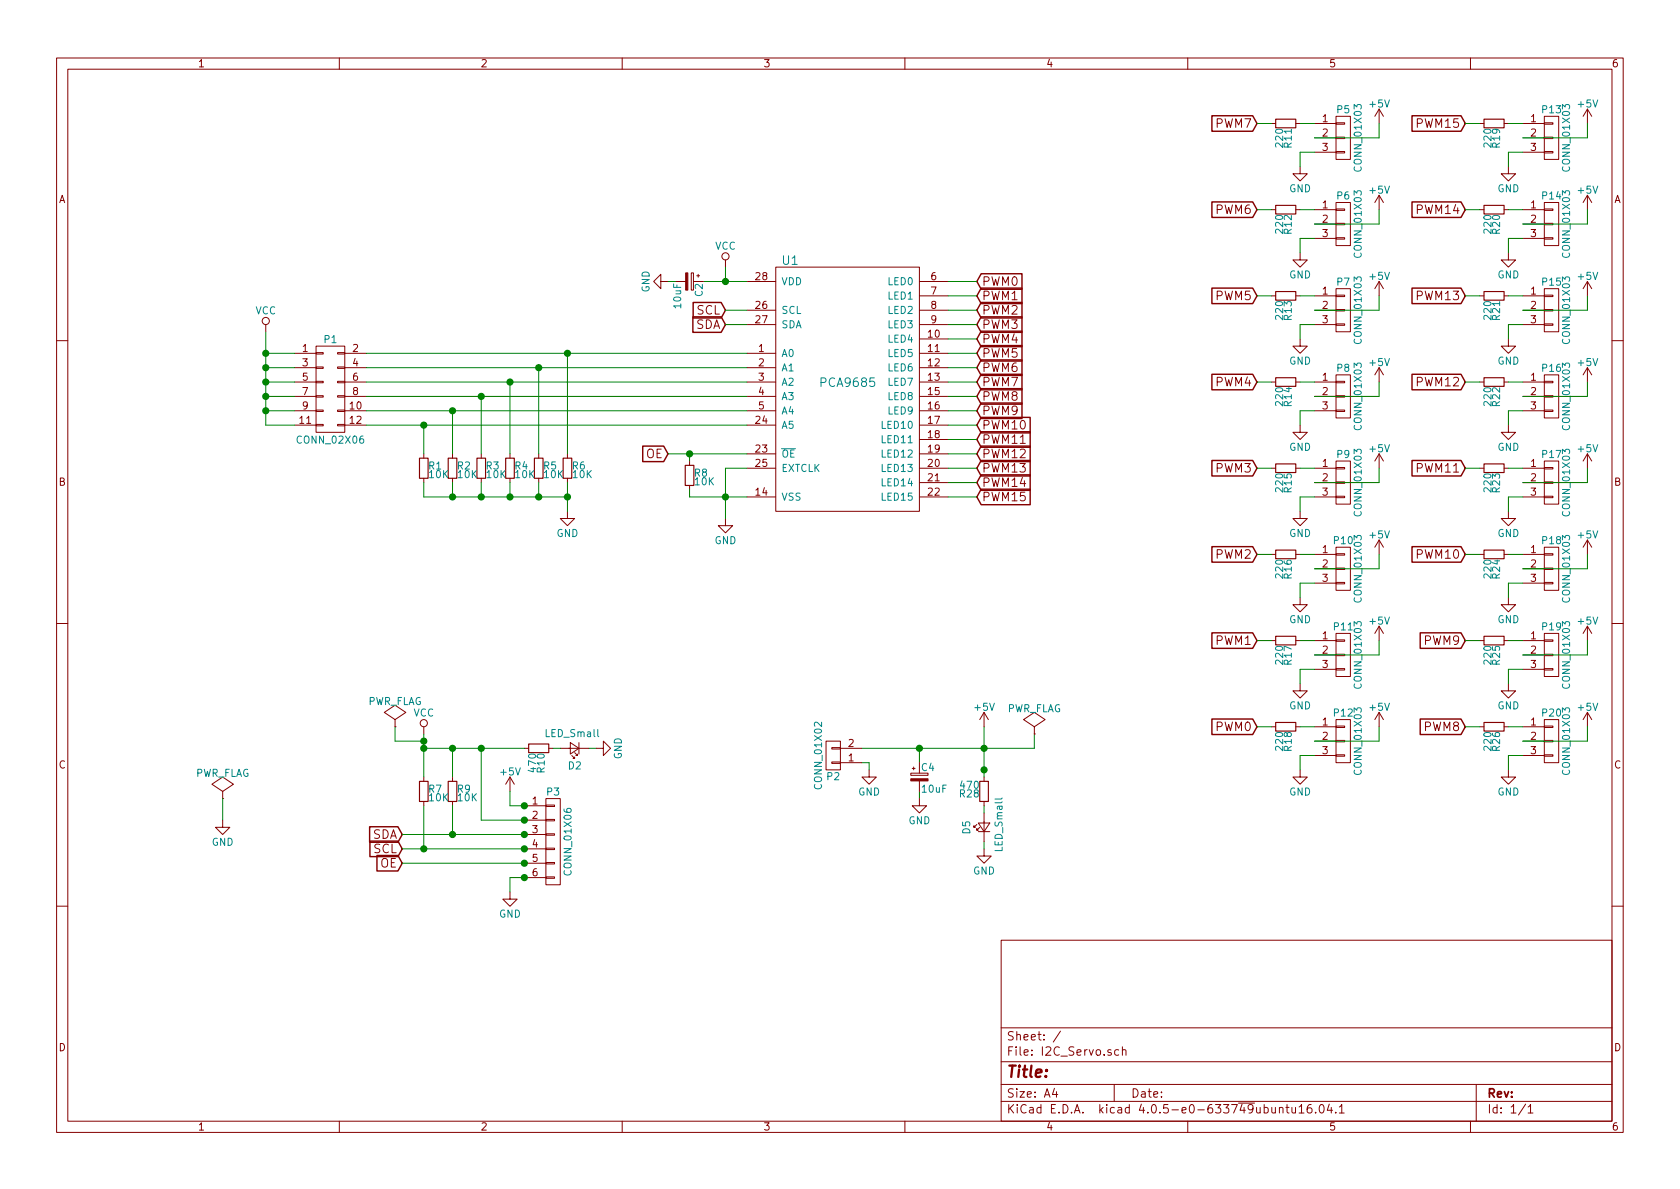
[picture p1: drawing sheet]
EESchema Schematic File Version 2
LIBS:power
LIBS:device
LIBS:transistors
LIBS:conn
LIBS:linear
LIBS:regul
LIBS:74xx
LIBS:cmos4000
LIBS:adc-dac
LIBS:memory
LIBS:xilinx
LIBS:microcontrollers
LIBS:dsp
LIBS:microchip
LIBS:analog_switches
LIBS:motorola
LIBS:texas
LIBS:intel
LIBS:audio
LIBS:interface
LIBS:digital-audio
LIBS:philips
LIBS:display
LIBS:cypress
LIBS:siliconi
LIBS:opto
LIBS:atmel
LIBS:contrib
LIBS:valves
LIBS:tm-kicad-lib
LIBS:w_rtx
LIBS:opendous
LIBS:I2C_Servo-cache
EELAYER 25 0
EELAYER END
$Descr A4 11693 8268
encoding utf-8
Sheet 1 1
Title ""
Date ""
Rev ""
Comp ""
Comment1 ""
Comment2 ""
Comment3 ""
Comment4 ""
$EndDescr
$Comp
L CONN_01X03 P13
U 1 1
P 10800 950
F 0 "P13" H 10800 1150 50  0000 C CNN
F 1 "CONN_01X03" V 10900 950 50  0000 C CNN
F 2 "Socket_Strips:Socket_Strip_Straight_1x03" H 10800 950 50  0001 C CNN
F 3 "" H 10800 950 50  0000 C CNN
	1    10800 950 
	1    0    0    -1  
$EndComp
$Comp
L R_Small R19
U 1 1
P 10400 850
F 0 "R19" H 10430 870 50  0000 L CNN
F 1 "220" H 10430 810 50  0000 L CNN
F 2 "Resistors_SMD:R_0805_HandSoldering" H 10400 850 50  0001 C CNN
F 3 "" H 10400 850 50  0000 C CNN
	1    10400 850 
	0    1    1    0   
$EndComp
$Comp
L GND #PWR31
U 1 1
P 10500 1150
F 0 "#PWR31" H 10500 900 50  0001 C CNN
F 1 "GND" H 10500 1000 50  0000 C CNN
F 2 "" H 10500 1150 50  0000 C CNN
F 3 "" H 10500 1150 50  0000 C CNN
	1    10500 1150
	1    0    0    -1  
$EndComp
$Comp
L +5V #PWR39
U 1 1
P 11050 850
F 0 "#PWR39" H 11050 700 50  0001 C CNN
F 1 "+5V" H 11050 990 50  0000 C CNN
F 2 "" H 11050 850 50  0000 C CNN
F 3 "" H 11050 850 50  0000 C CNN
	1    11050 850 
	1    0    0    -1  
$EndComp
$Comp
L CONN_01X03 P14
U 1 1
P 10800 1550
F 0 "P14" H 10800 1750 50  0000 C CNN
F 1 "CONN_01X03" V 10900 1550 50  0000 C CNN
F 2 "Socket_Strips:Socket_Strip_Straight_1x03" H 10800 1550 50  0001 C CNN
F 3 "" H 10800 1550 50  0000 C CNN
	1    10800 1550
	1    0    0    -1  
$EndComp
$Comp
L R_Small R20
U 1 1
P 10400 1450
F 0 "R20" H 10430 1470 50  0000 L CNN
F 1 "220" H 10430 1410 50  0000 L CNN
F 2 "Resistors_SMD:R_0805_HandSoldering" H 10400 1450 50  0001 C CNN
F 3 "" H 10400 1450 50  0000 C CNN
	1    10400 1450
	0    1    1    0   
$EndComp
$Comp
L GND #PWR32
U 1 1
P 10500 1750
F 0 "#PWR32" H 10500 1500 50  0001 C CNN
F 1 "GND" H 10500 1600 50  0000 C CNN
F 2 "" H 10500 1750 50  0000 C CNN
F 3 "" H 10500 1750 50  0000 C CNN
	1    10500 1750
	1    0    0    -1  
$EndComp
$Comp
L +5V #PWR40
U 1 1
P 11050 1450
F 0 "#PWR40" H 11050 1300 50  0001 C CNN
F 1 "+5V" H 11050 1590 50  0000 C CNN
F 2 "" H 11050 1450 50  0000 C CNN
F 3 "" H 11050 1450 50  0000 C CNN
	1    11050 1450
	1    0    0    -1  
$EndComp
$Comp
L CONN_01X03 P15
U 1 1
P 10800 2150
F 0 "P15" H 10800 2350 50  0000 C CNN
F 1 "CONN_01X03" V 10900 2150 50  0000 C CNN
F 2 "Socket_Strips:Socket_Strip_Straight_1x03" H 10800 2150 50  0001 C CNN
F 3 "" H 10800 2150 50  0000 C CNN
	1    10800 2150
	1    0    0    -1  
$EndComp
$Comp
L R_Small R21
U 1 1
P 10400 2050
F 0 "R21" H 10430 2070 50  0000 L CNN
F 1 "220" H 10430 2010 50  0000 L CNN
F 2 "Resistors_SMD:R_0805_HandSoldering" H 10400 2050 50  0001 C CNN
F 3 "" H 10400 2050 50  0000 C CNN
	1    10400 2050
	0    1    1    0   
$EndComp
$Comp
L GND #PWR33
U 1 1
P 10500 2350
F 0 "#PWR33" H 10500 2100 50  0001 C CNN
F 1 "GND" H 10500 2200 50  0000 C CNN
F 2 "" H 10500 2350 50  0000 C CNN
F 3 "" H 10500 2350 50  0000 C CNN
	1    10500 2350
	1    0    0    -1  
$EndComp
$Comp
L +5V #PWR41
U 1 1
P 11050 2050
F 0 "#PWR41" H 11050 1900 50  0001 C CNN
F 1 "+5V" H 11050 2190 50  0000 C CNN
F 2 "" H 11050 2050 50  0000 C CNN
F 3 "" H 11050 2050 50  0000 C CNN
	1    11050 2050
	1    0    0    -1  
$EndComp
$Comp
L CONN_01X03 P16
U 1 1
P 10800 2750
F 0 "P16" H 10800 2950 50  0000 C CNN
F 1 "CONN_01X03" V 10900 2750 50  0000 C CNN
F 2 "Socket_Strips:Socket_Strip_Straight_1x03" H 10800 2750 50  0001 C CNN
F 3 "" H 10800 2750 50  0000 C CNN
	1    10800 2750
	1    0    0    -1  
$EndComp
$Comp
L R_Small R22
U 1 1
P 10400 2650
F 0 "R22" H 10430 2670 50  0000 L CNN
F 1 "220" H 10430 2610 50  0000 L CNN
F 2 "Resistors_SMD:R_0805_HandSoldering" H 10400 2650 50  0001 C CNN
F 3 "" H 10400 2650 50  0000 C CNN
	1    10400 2650
	0    1    1    0   
$EndComp
$Comp
L GND #PWR34
U 1 1
P 10500 2950
F 0 "#PWR34" H 10500 2700 50  0001 C CNN
F 1 "GND" H 10500 2800 50  0000 C CNN
F 2 "" H 10500 2950 50  0000 C CNN
F 3 "" H 10500 2950 50  0000 C CNN
	1    10500 2950
	1    0    0    -1  
$EndComp
$Comp
L +5V #PWR42
U 1 1
P 11050 2650
F 0 "#PWR42" H 11050 2500 50  0001 C CNN
F 1 "+5V" H 11050 2790 50  0000 C CNN
F 2 "" H 11050 2650 50  0000 C CNN
F 3 "" H 11050 2650 50  0000 C CNN
	1    11050 2650
	1    0    0    -1  
$EndComp
$Comp
L CONN_01X03 P17
U 1 1
P 10800 3350
F 0 "P17" H 10800 3550 50  0000 C CNN
F 1 "CONN_01X03" V 10900 3350 50  0000 C CNN
F 2 "Socket_Strips:Socket_Strip_Straight_1x03" H 10800 3350 50  0001 C CNN
F 3 "" H 10800 3350 50  0000 C CNN
	1    10800 3350
	1    0    0    -1  
$EndComp
$Comp
L R_Small R23
U 1 1
P 10400 3250
F 0 "R23" H 10430 3270 50  0000 L CNN
F 1 "220" H 10430 3210 50  0000 L CNN
F 2 "Resistors_SMD:R_0805_HandSoldering" H 10400 3250 50  0001 C CNN
F 3 "" H 10400 3250 50  0000 C CNN
	1    10400 3250
	0    1    1    0   
$EndComp
$Comp
L GND #PWR35
U 1 1
P 10500 3550
F 0 "#PWR35" H 10500 3300 50  0001 C CNN
F 1 "GND" H 10500 3400 50  0000 C CNN
F 2 "" H 10500 3550 50  0000 C CNN
F 3 "" H 10500 3550 50  0000 C CNN
	1    10500 3550
	1    0    0    -1  
$EndComp
$Comp
L +5V #PWR43
U 1 1
P 11050 3250
F 0 "#PWR43" H 11050 3100 50  0001 C CNN
F 1 "+5V" H 11050 3390 50  0000 C CNN
F 2 "" H 11050 3250 50  0000 C CNN
F 3 "" H 11050 3250 50  0000 C CNN
	1    11050 3250
	1    0    0    -1  
$EndComp
$Comp
L CONN_01X03 P18
U 1 1
P 10800 3950
F 0 "P18" H 10800 4150 50  0000 C CNN
F 1 "CONN_01X03" V 10900 3950 50  0000 C CNN
F 2 "Socket_Strips:Socket_Strip_Straight_1x03" H 10800 3950 50  0001 C CNN
F 3 "" H 10800 3950 50  0000 C CNN
	1    10800 3950
	1    0    0    -1  
$EndComp
$Comp
L R_Small R24
U 1 1
P 10400 3850
F 0 "R24" H 10430 3870 50  0000 L CNN
F 1 "220" H 10430 3810 50  0000 L CNN
F 2 "Resistors_SMD:R_0805_HandSoldering" H 10400 3850 50  0001 C CNN
F 3 "" H 10400 3850 50  0000 C CNN
	1    10400 3850
	0    1    1    0   
$EndComp
$Comp
L GND #PWR36
U 1 1
P 10500 4150
F 0 "#PWR36" H 10500 3900 50  0001 C CNN
F 1 "GND" H 10500 4000 50  0000 C CNN
F 2 "" H 10500 4150 50  0000 C CNN
F 3 "" H 10500 4150 50  0000 C CNN
	1    10500 4150
	1    0    0    -1  
$EndComp
$Comp
L +5V #PWR44
U 1 1
P 11050 3850
F 0 "#PWR44" H 11050 3700 50  0001 C CNN
F 1 "+5V" H 11050 3990 50  0000 C CNN
F 2 "" H 11050 3850 50  0000 C CNN
F 3 "" H 11050 3850 50  0000 C CNN
	1    11050 3850
	1    0    0    -1  
$EndComp
$Comp
L CONN_01X03 P19
U 1 1
P 10800 4550
F 0 "P19" H 10800 4750 50  0000 C CNN
F 1 "CONN_01X03" V 10900 4550 50  0000 C CNN
F 2 "Socket_Strips:Socket_Strip_Straight_1x03" H 10800 4550 50  0001 C CNN
F 3 "" H 10800 4550 50  0000 C CNN
	1    10800 4550
	1    0    0    -1  
$EndComp
$Comp
L R_Small R25
U 1 1
P 10400 4450
F 0 "R25" H 10430 4470 50  0000 L CNN
F 1 "220" H 10430 4410 50  0000 L CNN
F 2 "Resistors_SMD:R_0805_HandSoldering" H 10400 4450 50  0001 C CNN
F 3 "" H 10400 4450 50  0000 C CNN
	1    10400 4450
	0    1    1    0   
$EndComp
$Comp
L GND #PWR37
U 1 1
P 10500 4750
F 0 "#PWR37" H 10500 4500 50  0001 C CNN
F 1 "GND" H 10500 4600 50  0000 C CNN
F 2 "" H 10500 4750 50  0000 C CNN
F 3 "" H 10500 4750 50  0000 C CNN
	1    10500 4750
	1    0    0    -1  
$EndComp
$Comp
L +5V #PWR45
U 1 1
P 11050 4450
F 0 "#PWR45" H 11050 4300 50  0001 C CNN
F 1 "+5V" H 11050 4590 50  0000 C CNN
F 2 "" H 11050 4450 50  0000 C CNN
F 3 "" H 11050 4450 50  0000 C CNN
	1    11050 4450
	1    0    0    -1  
$EndComp
$Comp
L CONN_01X03 P20
U 1 1
P 10800 5150
F 0 "P20" H 10800 5350 50  0000 C CNN
F 1 "CONN_01X03" V 10900 5150 50  0000 C CNN
F 2 "Socket_Strips:Socket_Strip_Straight_1x03" H 10800 5150 50  0001 C CNN
F 3 "" H 10800 5150 50  0000 C CNN
	1    10800 5150
	1    0    0    -1  
$EndComp
$Comp
L R_Small R26
U 1 1
P 10400 5050
F 0 "R26" H 10430 5070 50  0000 L CNN
F 1 "220" H 10430 5010 50  0000 L CNN
F 2 "Resistors_SMD:R_0805_HandSoldering" H 10400 5050 50  0001 C CNN
F 3 "" H 10400 5050 50  0000 C CNN
	1    10400 5050
	0    1    1    0   
$EndComp
$Comp
L GND #PWR38
U 1 1
P 10500 5350
F 0 "#PWR38" H 10500 5100 50  0001 C CNN
F 1 "GND" H 10500 5200 50  0000 C CNN
F 2 "" H 10500 5350 50  0000 C CNN
F 3 "" H 10500 5350 50  0000 C CNN
	1    10500 5350
	1    0    0    -1  
$EndComp
$Comp
L +5V #PWR46
U 1 1
P 11050 5050
F 0 "#PWR46" H 11050 4900 50  0001 C CNN
F 1 "+5V" H 11050 5190 50  0000 C CNN
F 2 "" H 11050 5050 50  0000 C CNN
F 3 "" H 11050 5050 50  0000 C CNN
	1    11050 5050
	1    0    0    -1  
$EndComp
$Comp
L CONN_01X03 P5
U 1 1
P 9350 950
F 0 "P5" H 9350 1150 50  0000 C CNN
F 1 "CONN_01X03" V 9450 950 50  0000 C CNN
F 2 "Socket_Strips:Socket_Strip_Straight_1x03" H 9350 950 50  0001 C CNN
F 3 "" H 9350 950 50  0000 C CNN
	1    9350 950 
	1    0    0    -1  
$EndComp
$Comp
L R_Small R11
U 1 1
P 8950 850
F 0 "R11" H 8980 870 50  0000 L CNN
F 1 "220" H 8980 810 50  0000 L CNN
F 2 "Resistors_SMD:R_0805_HandSoldering" H 8950 850 50  0001 C CNN
F 3 "" H 8950 850 50  0000 C CNN
	1    8950 850 
	0    1    1    0   
$EndComp
$Comp
L GND #PWR15
U 1 1
P 9050 1150
F 0 "#PWR15" H 9050 900 50  0001 C CNN
F 1 "GND" H 9050 1000 50  0000 C CNN
F 2 "" H 9050 1150 50  0000 C CNN
F 3 "" H 9050 1150 50  0000 C CNN
	1    9050 1150
	1    0    0    -1  
$EndComp
$Comp
L +5V #PWR23
U 1 1
P 9600 850
F 0 "#PWR23" H 9600 700 50  0001 C CNN
F 1 "+5V" H 9600 990 50  0000 C CNN
F 2 "" H 9600 850 50  0000 C CNN
F 3 "" H 9600 850 50  0000 C CNN
	1    9600 850 
	1    0    0    -1  
$EndComp
$Comp
L CONN_01X03 P6
U 1 1
P 9350 1550
F 0 "P6" H 9350 1750 50  0000 C CNN
F 1 "CONN_01X03" V 9450 1550 50  0000 C CNN
F 2 "Socket_Strips:Socket_Strip_Straight_1x03" H 9350 1550 50  0001 C CNN
F 3 "" H 9350 1550 50  0000 C CNN
	1    9350 1550
	1    0    0    -1  
$EndComp
$Comp
L R_Small R12
U 1 1
P 8950 1450
F 0 "R12" H 8980 1470 50  0000 L CNN
F 1 "220" H 8980 1410 50  0000 L CNN
F 2 "Resistors_SMD:R_0805_HandSoldering" H 8950 1450 50  0001 C CNN
F 3 "" H 8950 1450 50  0000 C CNN
	1    8950 1450
	0    1    1    0   
$EndComp
$Comp
L GND #PWR16
U 1 1
P 9050 1750
F 0 "#PWR16" H 9050 1500 50  0001 C CNN
F 1 "GND" H 9050 1600 50  0000 C CNN
F 2 "" H 9050 1750 50  0000 C CNN
F 3 "" H 9050 1750 50  0000 C CNN
	1    9050 1750
	1    0    0    -1  
$EndComp
$Comp
L +5V #PWR24
U 1 1
P 9600 1450
F 0 "#PWR24" H 9600 1300 50  0001 C CNN
F 1 "+5V" H 9600 1590 50  0000 C CNN
F 2 "" H 9600 1450 50  0000 C CNN
F 3 "" H 9600 1450 50  0000 C CNN
	1    9600 1450
	1    0    0    -1  
$EndComp
$Comp
L CONN_01X03 P7
U 1 1
P 9350 2150
F 0 "P7" H 9350 2350 50  0000 C CNN
F 1 "CONN_01X03" V 9450 2150 50  0000 C CNN
F 2 "Socket_Strips:Socket_Strip_Straight_1x03" H 9350 2150 50  0001 C CNN
F 3 "" H 9350 2150 50  0000 C CNN
	1    9350 2150
	1    0    0    -1  
$EndComp
$Comp
L R_Small R13
U 1 1
P 8950 2050
F 0 "R13" H 8980 2070 50  0000 L CNN
F 1 "220" H 8980 2010 50  0000 L CNN
F 2 "Resistors_SMD:R_0805_HandSoldering" H 8950 2050 50  0001 C CNN
F 3 "" H 8950 2050 50  0000 C CNN
	1    8950 2050
	0    1    1    0   
$EndComp
$Comp
L GND #PWR17
U 1 1
P 9050 2350
F 0 "#PWR17" H 9050 2100 50  0001 C CNN
F 1 "GND" H 9050 2200 50  0000 C CNN
F 2 "" H 9050 2350 50  0000 C CNN
F 3 "" H 9050 2350 50  0000 C CNN
	1    9050 2350
	1    0    0    -1  
$EndComp
$Comp
L +5V #PWR25
U 1 1
P 9600 2050
F 0 "#PWR25" H 9600 1900 50  0001 C CNN
F 1 "+5V" H 9600 2190 50  0000 C CNN
F 2 "" H 9600 2050 50  0000 C CNN
F 3 "" H 9600 2050 50  0000 C CNN
	1    9600 2050
	1    0    0    -1  
$EndComp
$Comp
L CONN_01X03 P8
U 1 1
P 9350 2750
F 0 "P8" H 9350 2950 50  0000 C CNN
F 1 "CONN_01X03" V 9450 2750 50  0000 C CNN
F 2 "Socket_Strips:Socket_Strip_Straight_1x03" H 9350 2750 50  0001 C CNN
F 3 "" H 9350 2750 50  0000 C CNN
	1    9350 2750
	1    0    0    -1  
$EndComp
$Comp
L R_Small R14
U 1 1
P 8950 2650
F 0 "R14" H 8980 2670 50  0000 L CNN
F 1 "220" H 8980 2610 50  0000 L CNN
F 2 "Resistors_SMD:R_0805_HandSoldering" H 8950 2650 50  0001 C CNN
F 3 "" H 8950 2650 50  0000 C CNN
	1    8950 2650
	0    1    1    0   
$EndComp
$Comp
L GND #PWR18
U 1 1
P 9050 2950
F 0 "#PWR18" H 9050 2700 50  0001 C CNN
F 1 "GND" H 9050 2800 50  0000 C CNN
F 2 "" H 9050 2950 50  0000 C CNN
F 3 "" H 9050 2950 50  0000 C CNN
	1    9050 2950
	1    0    0    -1  
$EndComp
$Comp
L +5V #PWR26
U 1 1
P 9600 2650
F 0 "#PWR26" H 9600 2500 50  0001 C CNN
F 1 "+5V" H 9600 2790 50  0000 C CNN
F 2 "" H 9600 2650 50  0000 C CNN
F 3 "" H 9600 2650 50  0000 C CNN
	1    9600 2650
	1    0    0    -1  
$EndComp
$Comp
L CONN_01X03 P9
U 1 1
P 9350 3350
F 0 "P9" H 9350 3550 50  0000 C CNN
F 1 "CONN_01X03" V 9450 3350 50  0000 C CNN
F 2 "Socket_Strips:Socket_Strip_Straight_1x03" H 9350 3350 50  0001 C CNN
F 3 "" H 9350 3350 50  0000 C CNN
	1    9350 3350
	1    0    0    -1  
$EndComp
$Comp
L R_Small R15
U 1 1
P 8950 3250
F 0 "R15" H 8980 3270 50  0000 L CNN
F 1 "220" H 8980 3210 50  0000 L CNN
F 2 "Resistors_SMD:R_0805_HandSoldering" H 8950 3250 50  0001 C CNN
F 3 "" H 8950 3250 50  0000 C CNN
	1    8950 3250
	0    1    1    0   
$EndComp
$Comp
L GND #PWR19
U 1 1
P 9050 3550
F 0 "#PWR19" H 9050 3300 50  0001 C CNN
F 1 "GND" H 9050 3400 50  0000 C CNN
F 2 "" H 9050 3550 50  0000 C CNN
F 3 "" H 9050 3550 50  0000 C CNN
	1    9050 3550
	1    0    0    -1  
$EndComp
$Comp
L +5V #PWR27
U 1 1
P 9600 3250
F 0 "#PWR27" H 9600 3100 50  0001 C CNN
F 1 "+5V" H 9600 3390 50  0000 C CNN
F 2 "" H 9600 3250 50  0000 C CNN
F 3 "" H 9600 3250 50  0000 C CNN
	1    9600 3250
	1    0    0    -1  
$EndComp
$Comp
L CONN_01X03 P10
U 1 1
P 9350 3950
F 0 "P10" H 9350 4150 50  0000 C CNN
F 1 "CONN_01X03" V 9450 3950 50  0000 C CNN
F 2 "Socket_Strips:Socket_Strip_Straight_1x03" H 9350 3950 50  0001 C CNN
F 3 "" H 9350 3950 50  0000 C CNN
	1    9350 3950
	1    0    0    -1  
$EndComp
$Comp
L R_Small R16
U 1 1
P 8950 3850
F 0 "R16" H 8980 3870 50  0000 L CNN
F 1 "220" H 8980 3810 50  0000 L CNN
F 2 "Resistors_SMD:R_0805_HandSoldering" H 8950 3850 50  0001 C CNN
F 3 "" H 8950 3850 50  0000 C CNN
	1    8950 3850
	0    1    1    0   
$EndComp
$Comp
L GND #PWR20
U 1 1
P 9050 4150
F 0 "#PWR20" H 9050 3900 50  0001 C CNN
F 1 "GND" H 9050 4000 50  0000 C CNN
F 2 "" H 9050 4150 50  0000 C CNN
F 3 "" H 9050 4150 50  0000 C CNN
	1    9050 4150
	1    0    0    -1  
$EndComp
$Comp
L +5V #PWR28
U 1 1
P 9600 3850
F 0 "#PWR28" H 9600 3700 50  0001 C CNN
F 1 "+5V" H 9600 3990 50  0000 C CNN
F 2 "" H 9600 3850 50  0000 C CNN
F 3 "" H 9600 3850 50  0000 C CNN
	1    9600 3850
	1    0    0    -1  
$EndComp
$Comp
L CONN_01X03 P11
U 1 1
P 9350 4550
F 0 "P11" H 9350 4750 50  0000 C CNN
F 1 "CONN_01X03" V 9450 4550 50  0000 C CNN
F 2 "Socket_Strips:Socket_Strip_Straight_1x03" H 9350 4550 50  0001 C CNN
F 3 "" H 9350 4550 50  0000 C CNN
	1    9350 4550
	1    0    0    -1  
$EndComp
$Comp
L R_Small R17
U 1 1
P 8950 4450
F 0 "R17" H 8980 4470 50  0000 L CNN
F 1 "220" H 8980 4410 50  0000 L CNN
F 2 "Resistors_SMD:R_0805_HandSoldering" H 8950 4450 50  0001 C CNN
F 3 "" H 8950 4450 50  0000 C CNN
	1    8950 4450
	0    1    1    0   
$EndComp
$Comp
L GND #PWR21
U 1 1
P 9050 4750
F 0 "#PWR21" H 9050 4500 50  0001 C CNN
F 1 "GND" H 9050 4600 50  0000 C CNN
F 2 "" H 9050 4750 50  0000 C CNN
F 3 "" H 9050 4750 50  0000 C CNN
	1    9050 4750
	1    0    0    -1  
$EndComp
$Comp
L +5V #PWR29
U 1 1
P 9600 4450
F 0 "#PWR29" H 9600 4300 50  0001 C CNN
F 1 "+5V" H 9600 4590 50  0000 C CNN
F 2 "" H 9600 4450 50  0000 C CNN
F 3 "" H 9600 4450 50  0000 C CNN
	1    9600 4450
	1    0    0    -1  
$EndComp
$Comp
L CONN_01X03 P12
U 1 1
P 9350 5150
F 0 "P12" H 9350 5350 50  0000 C CNN
F 1 "CONN_01X03" V 9450 5150 50  0000 C CNN
F 2 "Socket_Strips:Socket_Strip_Straight_1x03" H 9350 5150 50  0001 C CNN
F 3 "" H 9350 5150 50  0000 C CNN
	1    9350 5150
	1    0    0    -1  
$EndComp
$Comp
L R_Small R18
U 1 1
P 8950 5050
F 0 "R18" H 8980 5070 50  0000 L CNN
F 1 "220" H 8980 5010 50  0000 L CNN
F 2 "Resistors_SMD:R_0805_HandSoldering" H 8950 5050 50  0001 C CNN
F 3 "" H 8950 5050 50  0000 C CNN
	1    8950 5050
	0    1    1    0   
$EndComp
$Comp
L GND #PWR22
U 1 1
P 9050 5350
F 0 "#PWR22" H 9050 5100 50  0001 C CNN
F 1 "GND" H 9050 5200 50  0000 C CNN
F 2 "" H 9050 5350 50  0000 C CNN
F 3 "" H 9050 5350 50  0000 C CNN
	1    9050 5350
	1    0    0    -1  
$EndComp
$Comp
L +5V #PWR30
U 1 1
P 9600 5050
F 0 "#PWR30" H 9600 4900 50  0001 C CNN
F 1 "+5V" H 9600 5190 50  0000 C CNN
F 2 "" H 9600 5050 50  0000 C CNN
F 3 "" H 9600 5050 50  0000 C CNN
	1    9600 5050
	1    0    0    -1  
$EndComp
Text GLabel 8750 5050 0    60   Input ~ 0
PWM0
Text GLabel 8750 4450 0    60   Input ~ 0
PWM1
Text GLabel 8750 3850 0    60   Input ~ 0
PWM2
Text GLabel 8750 3250 0    60   Input ~ 0
PWM3
Text GLabel 8750 2650 0    60   Input ~ 0
PWM4
Text GLabel 8750 2050 0    60   Input ~ 0
PWM5
Text GLabel 8750 1450 0    60   Input ~ 0
PWM6
Text GLabel 8750 850  0    60   Input ~ 0
PWM7
Text GLabel 10200 5050 0    60   Input ~ 0
PWM8
Text GLabel 10200 4450 0    60   Input ~ 0
PWM9
Text GLabel 10200 3850 0    60   Input ~ 0
PWM10
Text GLabel 10200 3250 0    60   Input ~ 0
PWM11
Text GLabel 10200 2650 0    60   Input ~ 0
PWM12
Text GLabel 10200 2050 0    60   Input ~ 0
PWM13
Text GLabel 10200 1450 0    60   Input ~ 0
PWM14
Text GLabel 10200 850  0    60   Input ~ 0
PWM15
$Comp
L CONN_01X06 P3
U 1 1
P 3850 5850
F 0 "P3" H 3850 6200 50  0000 C CNN
F 1 "CONN_01X06" V 3950 5850 50  0000 C CNN
F 2 "Socket_Strips:Socket_Strip_Straight_1x06" H 3850 5850 50  0001 C CNN
F 3 "" H 3850 5850 50  0000 C CNN
	1    3850 5850
	1    0    0    -1  
$EndComp
$Comp
L GND #PWR5
U 1 1
P 3550 6200
F 0 "#PWR5" H 3550 5950 50  0001 C CNN
F 1 "GND" H 3550 6050 50  0000 C CNN
F 2 "" H 3550 6200 50  0000 C CNN
F 3 "" H 3550 6200 50  0000 C CNN
	1    3550 6200
	1    0    0    -1  
$EndComp
$Comp
L +5V #PWR4
U 1 1
P 3550 5500
F 0 "#PWR4" H 3550 5350 50  0001 C CNN
F 1 "+5V" H 3550 5640 50  0000 C CNN
F 2 "" H 3550 5500 50  0000 C CNN
F 3 "" H 3550 5500 50  0000 C CNN
	1    3550 5500
	1    0    0    -1  
$EndComp
$Comp
L R_Small R9
U 1 1
P 3150 5500
F 0 "R9" H 3180 5520 50  0000 L CNN
F 1 "10K" H 3180 5460 50  0000 L CNN
F 2 "Resistors_SMD:R_0805_HandSoldering" H 3150 5500 50  0001 C CNN
F 3 "" H 3150 5500 50  0000 C CNN
	1    3150 5500
	1    0    0    -1  
$EndComp
$Comp
L R_Small R7
U 1 1
P 2950 5500
F 0 "R7" H 2980 5520 50  0000 L CNN
F 1 "10K" H 2980 5460 50  0000 L CNN
F 2 "Resistors_SMD:R_0805_HandSoldering" H 2950 5500 50  0001 C CNN
F 3 "" H 2950 5500 50  0000 C CNN
	1    2950 5500
	1    0    0    -1  
$EndComp
$Comp
L R_Small R10
U 1 1
P 3750 5200
F 0 "R10" H 3780 5220 50  0000 L CNN
F 1 "470" H 3780 5160 50  0000 L CNN
F 2 "Resistors_SMD:R_0805_HandSoldering" H 3750 5200 50  0001 C CNN
F 3 "" H 3750 5200 50  0000 C CNN
	1    3750 5200
	0    1    1    0   
$EndComp
$Comp
L LED_Small D2
U 1 1
P 4000 5200
F 0 "D2" H 3950 5325 50  0000 L CNN
F 1 "LED_Small" H 3825 5100 50  0000 L CNN
F 2 "LEDs:LED_0805" V 4000 5200 50  0001 C CNN
F 3 "" V 4000 5200 50  0000 C CNN
	1    4000 5200
	-1   0    0    1   
$EndComp
$Comp
L GND #PWR7
U 1 1
P 4150 5200
F 0 "#PWR7" H 4150 4950 50  0001 C CNN
F 1 "GND" H 4150 5050 50  0000 C CNN
F 2 "" H 4150 5200 50  0000 C CNN
F 3 "" H 4150 5200 50  0000 C CNN
	1    4150 5200
	0    -1   -1   0   
$EndComp
$Comp
L VCC #PWR3
U 1 1
P 2950 5100
F 0 "#PWR3" H 2950 4950 50  0001 C CNN
F 1 "VCC" H 2950 5250 50  0000 C CNN
F 2 "" H 2950 5100 50  0000 C CNN
F 3 "" H 2950 5100 50  0000 C CNN
	1    2950 5100
	1    0    0    -1  
$EndComp
Text GLabel 2800 5800 0    60   Input ~ 0
SDA
Text GLabel 2800 5900 0    60   Input ~ 0
SCL
Text GLabel 2800 6000 0    60   Input ~ 0
OE
$Comp
L PCA9685 U1
U 1 1
P 5900 2650
F 0 "U1" H 5500 3500 60  0000 C CNN
F 1 "PCA9685" H 5900 2650 60  0000 C CNN
F 2 "Housings_SSOP:TSSOP-28_4.4x9.7mm_Pitch0.65mm" H 5900 2650 60  0001 C CNN
F 3 "" H 5900 2650 60  0000 C CNN
	1    5900 2650
	1    0    0    -1  
$EndComp
Text GLabel 6800 1950 2    60   Input ~ 0
PWM0
Text GLabel 6800 2050 2    60   Input ~ 0
PWM1
Text GLabel 6800 2150 2    60   Input ~ 0
PWM2
Text GLabel 6800 2250 2    60   Input ~ 0
PWM3
Text GLabel 6800 2350 2    60   Input ~ 0
PWM4
Text GLabel 6800 2450 2    60   Input ~ 0
PWM5
Text GLabel 6800 2550 2    60   Input ~ 0
PWM6
Text GLabel 6800 2650 2    60   Input ~ 0
PWM7
Text GLabel 6800 2750 2    60   Input ~ 0
PWM8
Text GLabel 6800 2850 2    60   Input ~ 0
PWM9
Text GLabel 6800 2950 2    60   Input ~ 0
PWM10
Text GLabel 6800 3050 2    60   Input ~ 0
PWM11
Text GLabel 6800 3150 2    60   Input ~ 0
PWM12
Text GLabel 6800 3250 2    60   Input ~ 0
PWM13
Text GLabel 6800 3350 2    60   Input ~ 0
PWM14
Text GLabel 6800 3450 2    60   Input ~ 0
PWM15
$Comp
L GND #PWR10
U 1 1
P 5050 3600
F 0 "#PWR10" H 5050 3350 50  0001 C CNN
F 1 "GND" H 5050 3450 50  0000 C CNN
F 2 "" H 5050 3600 50  0000 C CNN
F 3 "" H 5050 3600 50  0000 C CNN
	1    5050 3600
	1    0    0    -1  
$EndComp
$Comp
L VCC #PWR9
U 1 1
P 5050 1850
F 0 "#PWR9" H 5050 1700 50  0001 C CNN
F 1 "VCC" H 5050 2000 50  0000 C CNN
F 2 "" H 5050 1850 50  0000 C CNN
F 3 "" H 5050 1850 50  0000 C CNN
	1    5050 1850
	1    0    0    -1  
$EndComp
$Comp
L CP_Small C2
U 1 1
P 4800 1950
F 0 "C2" H 4810 2020 50  0000 L CNN
F 1 "10uF" H 4810 1870 50  0000 L CNN
F 2 "Capacitors_Tantalum_SMD:CP_Tantalum_Case-S_EIA-3216-12_Hand" H 4800 1950 50  0001 C CNN
F 3 "" H 4800 1950 50  0000 C CNN
	1    4800 1950
	0    1    1    0   
$EndComp
$Comp
L GND #PWR8
U 1 1
P 4650 1950
F 0 "#PWR8" H 4650 1700 50  0001 C CNN
F 1 "GND" H 4650 1800 50  0000 C CNN
F 2 "" H 4650 1950 50  0000 C CNN
F 3 "" H 4650 1950 50  0000 C CNN
	1    4650 1950
	0    1    1    0   
$EndComp
Text GLabel 5050 2250 0    60   Input ~ 0
SDA
Text GLabel 5050 2150 0    60   Input ~ 0
SCL
Text GLabel 4650 3150 0    60   Input ~ 0
OE
$Comp
L R_Small R8
U 1 1
P 4800 3300
F 0 "R8" H 4830 3320 50  0000 L CNN
F 1 "10K" H 4830 3260 50  0000 L CNN
F 2 "Resistors_SMD:R_0805_HandSoldering" H 4800 3300 50  0001 C CNN
F 3 "" H 4800 3300 50  0000 C CNN
	1    4800 3300
	1    0    0    -1  
$EndComp
$Comp
L R_Small R6
U 1 1
P 3950 3250
F 0 "R6" H 3980 3270 50  0000 L CNN
F 1 "10K" H 3980 3210 50  0000 L CNN
F 2 "Resistors_SMD:R_0805_HandSoldering" H 3950 3250 50  0001 C CNN
F 3 "" H 3950 3250 50  0000 C CNN
	1    3950 3250
	1    0    0    -1  
$EndComp
$Comp
L R_Small R5
U 1 1
P 3750 3250
F 0 "R5" H 3780 3270 50  0000 L CNN
F 1 "10K" H 3780 3210 50  0000 L CNN
F 2 "Resistors_SMD:R_0805_HandSoldering" H 3750 3250 50  0001 C CNN
F 3 "" H 3750 3250 50  0000 C CNN
	1    3750 3250
	1    0    0    -1  
$EndComp
$Comp
L R_Small R4
U 1 1
P 3550 3250
F 0 "R4" H 3580 3270 50  0000 L CNN
F 1 "10K" H 3580 3210 50  0000 L CNN
F 2 "Resistors_SMD:R_0805_HandSoldering" H 3550 3250 50  0001 C CNN
F 3 "" H 3550 3250 50  0000 C CNN
	1    3550 3250
	1    0    0    -1  
$EndComp
$Comp
L R_Small R3
U 1 1
P 3350 3250
F 0 "R3" H 3380 3270 50  0000 L CNN
F 1 "10K" H 3380 3210 50  0000 L CNN
F 2 "Resistors_SMD:R_0805_HandSoldering" H 3350 3250 50  0001 C CNN
F 3 "" H 3350 3250 50  0000 C CNN
	1    3350 3250
	1    0    0    -1  
$EndComp
$Comp
L R_Small R2
U 1 1
P 3150 3250
F 0 "R2" H 3180 3270 50  0000 L CNN
F 1 "10K" H 3180 3210 50  0000 L CNN
F 2 "Resistors_SMD:R_0805_HandSoldering" H 3150 3250 50  0001 C CNN
F 3 "" H 3150 3250 50  0000 C CNN
	1    3150 3250
	1    0    0    -1  
$EndComp
$Comp
L R_Small R1
U 1 1
P 2950 3250
F 0 "R1" H 2980 3270 50  0000 L CNN
F 1 "10K" H 2980 3210 50  0000 L CNN
F 2 "Resistors_SMD:R_0805_HandSoldering" H 2950 3250 50  0001 C CNN
F 3 "" H 2950 3250 50  0000 C CNN
	1    2950 3250
	1    0    0    -1  
$EndComp
$Comp
L GND #PWR6
U 1 1
P 3950 3550
F 0 "#PWR6" H 3950 3300 50  0001 C CNN
F 1 "GND" H 3950 3400 50  0000 C CNN
F 2 "" H 3950 3550 50  0000 C CNN
F 3 "" H 3950 3550 50  0000 C CNN
	1    3950 3550
	1    0    0    -1  
$EndComp
$Comp
L CONN_02X06 P1
U 1 1
P 2300 2700
F 0 "P1" H 2300 3050 50  0000 C CNN
F 1 "CONN_02X06" H 2300 2350 50  0000 C CNN
F 2 "Socket_Strips:Socket_Strip_Straight_2x06" H 2300 1500 50  0001 C CNN
F 3 "" H 2300 1500 50  0000 C CNN
	1    2300 2700
	1    0    0    -1  
$EndComp
$Comp
L VCC #PWR2
U 1 1
P 1850 2300
F 0 "#PWR2" H 1850 2150 50  0001 C CNN
F 1 "VCC" H 1850 2450 50  0000 C CNN
F 2 "" H 1850 2300 50  0000 C CNN
F 3 "" H 1850 2300 50  0000 C CNN
	1    1850 2300
	1    0    0    -1  
$EndComp
$Comp
L PWR_FLAG #FLG1
U 1 1
P 1550 5550
F 0 "#FLG1" H 1550 5645 50  0001 C CNN
F 1 "PWR_FLAG" H 1550 5730 50  0000 C CNN
F 2 "" H 1550 5550 50  0000 C CNN
F 3 "" H 1550 5550 50  0000 C CNN
	1    1550 5550
	1    0    0    -1  
$EndComp
$Comp
L GND #PWR1
U 1 1
P 1550 5700
F 0 "#PWR1" H 1550 5450 50  0001 C CNN
F 1 "GND" H 1550 5550 50  0000 C CNN
F 2 "" H 1550 5700 50  0000 C CNN
F 3 "" H 1550 5700 50  0000 C CNN
	1    1550 5700
	1    0    0    -1  
$EndComp
Wire Wire Line
	10500 850  10600 850 
Wire Wire Line
	10600 950  11050 950 
Wire Wire Line
	11050 950  11050 850 
Wire Wire Line
	10500 1150 10500 1050
Wire Wire Line
	10500 1050 10600 1050
Wire Wire Line
	10500 1450 10600 1450
Wire Wire Line
	10600 1550 11050 1550
Wire Wire Line
	11050 1550 11050 1450
Wire Wire Line
	10500 1750 10500 1650
Wire Wire Line
	10500 1650 10600 1650
Wire Wire Line
	10500 2050 10600 2050
Wire Wire Line
	10600 2150 11050 2150
Wire Wire Line
	11050 2150 11050 2050
Wire Wire Line
	10500 2350 10500 2250
Wire Wire Line
	10500 2250 10600 2250
Wire Wire Line
	10500 2650 10600 2650
Wire Wire Line
	10600 2750 11050 2750
Wire Wire Line
	11050 2750 11050 2650
Wire Wire Line
	10500 2950 10500 2850
Wire Wire Line
	10500 2850 10600 2850
Wire Wire Line
	10500 3250 10600 3250
Wire Wire Line
	10600 3350 11050 3350
Wire Wire Line
	11050 3350 11050 3250
Wire Wire Line
	10500 3550 10500 3450
Wire Wire Line
	10500 3450 10600 3450
Wire Wire Line
	10500 3850 10600 3850
Wire Wire Line
	10600 3950 11050 3950
Wire Wire Line
	11050 3950 11050 3850
Wire Wire Line
	10500 4150 10500 4050
Wire Wire Line
	10500 4050 10600 4050
Wire Wire Line
	10500 4450 10600 4450
Wire Wire Line
	10600 4550 11050 4550
Wire Wire Line
	11050 4550 11050 4450
Wire Wire Line
	10500 4750 10500 4650
Wire Wire Line
	10500 4650 10600 4650
Wire Wire Line
	10500 5050 10600 5050
Wire Wire Line
	10600 5150 11050 5150
Wire Wire Line
	11050 5150 11050 5050
Wire Wire Line
	10500 5350 10500 5250
Wire Wire Line
	10500 5250 10600 5250
Wire Wire Line
	9050 850  9150 850 
Wire Wire Line
	9150 950  9600 950 
Wire Wire Line
	9600 950  9600 850 
Wire Wire Line
	9050 1150 9050 1050
Wire Wire Line
	9050 1050 9150 1050
Wire Wire Line
	9050 1450 9150 1450
Wire Wire Line
	9150 1550 9600 1550
Wire Wire Line
	9600 1550 9600 1450
Wire Wire Line
	9050 1750 9050 1650
Wire Wire Line
	9050 1650 9150 1650
Wire Wire Line
	9050 2050 9150 2050
Wire Wire Line
	9150 2150 9600 2150
Wire Wire Line
	9600 2150 9600 2050
Wire Wire Line
	9050 2350 9050 2250
Wire Wire Line
	9050 2250 9150 2250
Wire Wire Line
	9050 2650 9150 2650
Wire Wire Line
	9150 2750 9600 2750
Wire Wire Line
	9600 2750 9600 2650
Wire Wire Line
	9050 2950 9050 2850
Wire Wire Line
	9050 2850 9150 2850
Wire Wire Line
	9050 3250 9150 3250
Wire Wire Line
	9150 3350 9600 3350
Wire Wire Line
	9600 3350 9600 3250
Wire Wire Line
	9050 3550 9050 3450
Wire Wire Line
	9050 3450 9150 3450
Wire Wire Line
	9050 3850 9150 3850
Wire Wire Line
	9150 3950 9600 3950
Wire Wire Line
	9600 3950 9600 3850
Wire Wire Line
	9050 4150 9050 4050
Wire Wire Line
	9050 4050 9150 4050
Wire Wire Line
	9050 4450 9150 4450
Wire Wire Line
	9150 4550 9600 4550
Wire Wire Line
	9600 4550 9600 4450
Wire Wire Line
	9050 4750 9050 4650
Wire Wire Line
	9050 4650 9150 4650
Wire Wire Line
	9050 5050 9150 5050
Wire Wire Line
	9150 5150 9600 5150
Wire Wire Line
	9600 5150 9600 5050
Wire Wire Line
	9050 5350 9050 5250
Wire Wire Line
	9050 5250 9150 5250
Wire Wire Line
	8750 850  8850 850 
Wire Wire Line
	8750 1450 8850 1450
Wire Wire Line
	10200 850  10300 850 
Wire Wire Line
	10200 1450 10300 1450
Wire Wire Line
	8750 2050 8850 2050
Wire Wire Line
	10200 2050 10300 2050
Wire Wire Line
	10200 2650 10300 2650
Wire Wire Line
	8750 2650 8850 2650
Wire Wire Line
	8750 3250 8850 3250
Wire Wire Line
	10200 3250 10300 3250
Wire Wire Line
	8750 3850 8850 3850
Wire Wire Line
	8750 4450 8850 4450
Wire Wire Line
	8750 5050 8850 5050
Wire Wire Line
	10200 5050 10300 5050
Wire Wire Line
	10200 4450 10300 4450
Wire Wire Line
	10200 3850 10300 3850
Wire Wire Line
	3550 6200 3550 6100
Connection ~ 3650 6100
Wire Wire Line
	3550 5500 3550 5600
Connection ~ 3650 5600
Wire Wire Line
	4150 5200 4100 5200
Wire Wire Line
	3900 5200 3850 5200
Wire Wire Line
	3650 5200 2950 5200
Wire Wire Line
	2950 5100 2950 5400
Connection ~ 2950 5200
Wire Wire Line
	3150 5400 3150 5200
Connection ~ 3150 5200
Wire Wire Line
	3350 5200 3350 5700
Connection ~ 3650 5700
Connection ~ 3350 5200
Wire Wire Line
	3150 5600 3150 5800
Connection ~ 3650 5800
Wire Wire Line
	2950 5600 2950 5900
Connection ~ 3650 5900
Connection ~ 3150 5800
Connection ~ 2950 5900
Connection ~ 3650 6000
Wire Wire Line
	6600 3450 6800 3450
Wire Wire Line
	6800 3350 6600 3350
Wire Wire Line
	6600 3250 6800 3250
Wire Wire Line
	6800 3150 6600 3150
Wire Wire Line
	6600 3050 6800 3050
Wire Wire Line
	6800 2950 6600 2950
Wire Wire Line
	6600 2850 6800 2850
Wire Wire Line
	6800 2750 6600 2750
Wire Wire Line
	6600 2650 6800 2650
Wire Wire Line
	6800 2550 6600 2550
Wire Wire Line
	6600 2450 6800 2450
Wire Wire Line
	6800 2350 6600 2350
Wire Wire Line
	6600 2250 6800 2250
Wire Wire Line
	6800 2150 6600 2150
Wire Wire Line
	6600 2050 6800 2050
Wire Wire Line
	6800 1950 6600 1950
Wire Wire Line
	5200 3250 5050 3250
Wire Wire Line
	5050 3250 5050 3600
Wire Wire Line
	4800 3450 5200 3450
Connection ~ 5050 3450
Wire Wire Line
	4650 1950 4700 1950
Wire Wire Line
	4900 1950 5200 1950
Wire Wire Line
	5050 1850 5050 1950
Connection ~ 5050 1950
Wire Wire Line
	5050 2150 5200 2150
Wire Wire Line
	5050 2250 5200 2250
Wire Wire Line
	4650 3150 5200 3150
Wire Wire Line
	4800 3200 4800 3150
Connection ~ 4800 3150
Wire Wire Line
	4800 3400 4800 3450
Wire Wire Line
	2950 3350 2950 3450
Wire Wire Line
	2950 3450 3950 3450
Wire Wire Line
	3950 3350 3950 3550
Wire Wire Line
	3750 3350 3750 3450
Connection ~ 3750 3450
Wire Wire Line
	3550 3350 3550 3450
Connection ~ 3550 3450
Wire Wire Line
	3350 3350 3350 3450
Connection ~ 3350 3450
Wire Wire Line
	3150 3350 3150 3450
Connection ~ 3150 3450
Connection ~ 3950 3450
Wire Wire Line
	2550 2450 5200 2450
Wire Wire Line
	2550 2550 5200 2550
Wire Wire Line
	2550 2650 5200 2650
Wire Wire Line
	2550 2750 5200 2750
Wire Wire Line
	2550 2850 5200 2850
Wire Wire Line
	2550 2950 5200 2950
Wire Wire Line
	2950 3150 2950 2950
Connection ~ 2950 2950
Wire Wire Line
	3150 3150 3150 2850
Connection ~ 3150 2850
Wire Wire Line
	3350 3150 3350 2750
Connection ~ 3350 2750
Wire Wire Line
	3550 3150 3550 2650
Connection ~ 3550 2650
Wire Wire Line
	3750 3150 3750 2550
Connection ~ 3750 2550
Wire Wire Line
	3950 3150 3950 2450
Connection ~ 3950 2450
Wire Wire Line
	1850 2300 1850 2950
Wire Wire Line
	1850 2950 2050 2950
Wire Wire Line
	2050 2850 1850 2850
Connection ~ 1850 2850
Wire Wire Line
	2050 2750 1850 2750
Connection ~ 1850 2750
Wire Wire Line
	2050 2650 1850 2650
Connection ~ 1850 2650
Wire Wire Line
	2050 2550 1850 2550
Connection ~ 1850 2550
Wire Wire Line
	2050 2450 1850 2450
Connection ~ 1850 2450
Wire Wire Line
	1550 5550 1550 5700
Wire Wire Line
	3550 5600 3650 5600
Wire Wire Line
	3350 5700 3650 5700
Wire Wire Line
	2800 5800 3650 5800
Wire Wire Line
	2800 5900 3650 5900
Wire Wire Line
	2800 6000 3650 6000
Wire Wire Line
	3550 6100 3650 6100
Connection ~ 2950 5150
Wire Wire Line
	2750 5150 2950 5150
Wire Wire Line
	2750 5050 2750 5150
$Comp
L PWR_FLAG #FLG2
U 1 1
P 2750 5050
F 0 "#FLG2" H 2750 5145 50  0001 C CNN
F 1 "PWR_FLAG" H 2750 5230 50  0000 C CNN
F 2 "" H 2750 5050 50  0000 C CNN
F 3 "" H 2750 5050 50  0000 C CNN
	1    2750 5050
	1    0    0    -1  
$EndComp
Connection ~ 6850 5200
Wire Wire Line
	6000 5200 7200 5200
Wire Wire Line
	7200 5200 7200 5100
Connection ~ 6850 5350
Wire Wire Line
	6400 5550 6400 5500
Wire Wire Line
	6850 5050 6850 5400
Connection ~ 6400 5200
Wire Wire Line
	6400 5300 6400 5200
Wire Wire Line
	6850 5650 6850 5600
Wire Wire Line
	6850 5900 6850 5850
Wire Wire Line
	6050 5300 6050 5350
Wire Wire Line
	6000 5300 6050 5300
$Comp
L PWR_FLAG #FLG3
U 1 1
P 7200 5100
F 0 "#FLG3" H 7200 5195 50  0001 C CNN
F 1 "PWR_FLAG" H 7200 5280 50  0000 C CNN
F 2 "" H 7200 5100 50  0000 C CNN
F 3 "" H 7200 5100 50  0000 C CNN
	1    7200 5100
	1    0    0    -1  
$EndComp
$Comp
L +5V #PWR13
U 1 1
P 6850 5050
F 0 "#PWR13" H 6850 4900 50  0001 C CNN
F 1 "+5V" H 6850 5190 50  0000 C CNN
F 2 "" H 6850 5050 50  0000 C CNN
F 3 "" H 6850 5050 50  0000 C CNN
	1    6850 5050
	1    0    0    -1  
$EndComp
$Comp
L GND #PWR12
U 1 1
P 6400 5550
F 0 "#PWR12" H 6400 5300 50  0001 C CNN
F 1 "GND" H 6400 5400 50  0000 C CNN
F 2 "" H 6400 5550 50  0000 C CNN
F 3 "" H 6400 5550 50  0000 C CNN
	1    6400 5550
	1    0    0    -1  
$EndComp
$Comp
L GND #PWR14
U 1 1
P 6850 5900
F 0 "#PWR14" H 6850 5650 50  0001 C CNN
F 1 "GND" H 6850 5750 50  0000 C CNN
F 2 "" H 6850 5900 50  0000 C CNN
F 3 "" H 6850 5900 50  0000 C CNN
	1    6850 5900
	1    0    0    -1  
$EndComp
$Comp
L LED_Small D5
U 1 1
P 6850 5750
F 0 "D5" H 6800 5875 50  0000 L CNN
F 1 "LED_Small" H 6675 5650 50  0000 L CNN
F 2 "LEDs:LED_0805" V 6850 5750 50  0001 C CNN
F 3 "" V 6850 5750 50  0000 C CNN
	1    6850 5750
	0    -1   -1   0   
$EndComp
$Comp
L R_Small R28
U 1 1
P 6850 5500
F 0 "R28" H 6880 5520 50  0000 L CNN
F 1 "470" H 6880 5460 50  0000 L CNN
F 2 "Resistors_SMD:R_0805_HandSoldering" H 6850 5500 50  0001 C CNN
F 3 "" H 6850 5500 50  0000 C CNN
	1    6850 5500
	-1   0    0    1   
$EndComp
$Comp
L CP_Small C4
U 1 1
P 6400 5400
F 0 "C4" H 6410 5470 50  0000 L CNN
F 1 "10uF" H 6410 5320 50  0000 L CNN
F 2 "Capacitors_Tantalum_SMD:CP_Tantalum_Case-S_EIA-3216-12_Hand" H 6400 5400 50  0001 C CNN
F 3 "" H 6400 5400 50  0000 C CNN
	1    6400 5400
	1    0    0    -1  
$EndComp
$Comp
L GND #PWR11
U 1 1
P 6050 5350
F 0 "#PWR11" H 6050 5100 50  0001 C CNN
F 1 "GND" H 6050 5200 50  0000 C CNN
F 2 "" H 6050 5350 50  0000 C CNN
F 3 "" H 6050 5350 50  0000 C CNN
	1    6050 5350
	1    0    0    -1  
$EndComp
$Comp
L CONN_01X02 P2
U 1 1
P 5800 5250
F 0 "P2" H 5800 5400 50  0000 C CNN
F 1 "CONN_01X02" V 5900 5250 50  0000 C CNN
F 2 "Connectors_Terminal_Blocks:TerminalBlock_Pheonix_MKDS1.5-2pol" H 5800 5250 50  0001 C CNN
F 3 "" H 5800 5250 50  0000 C CNN
	1    5800 5250
	-1   0    0    1   
$EndComp
$EndSCHEMATC
